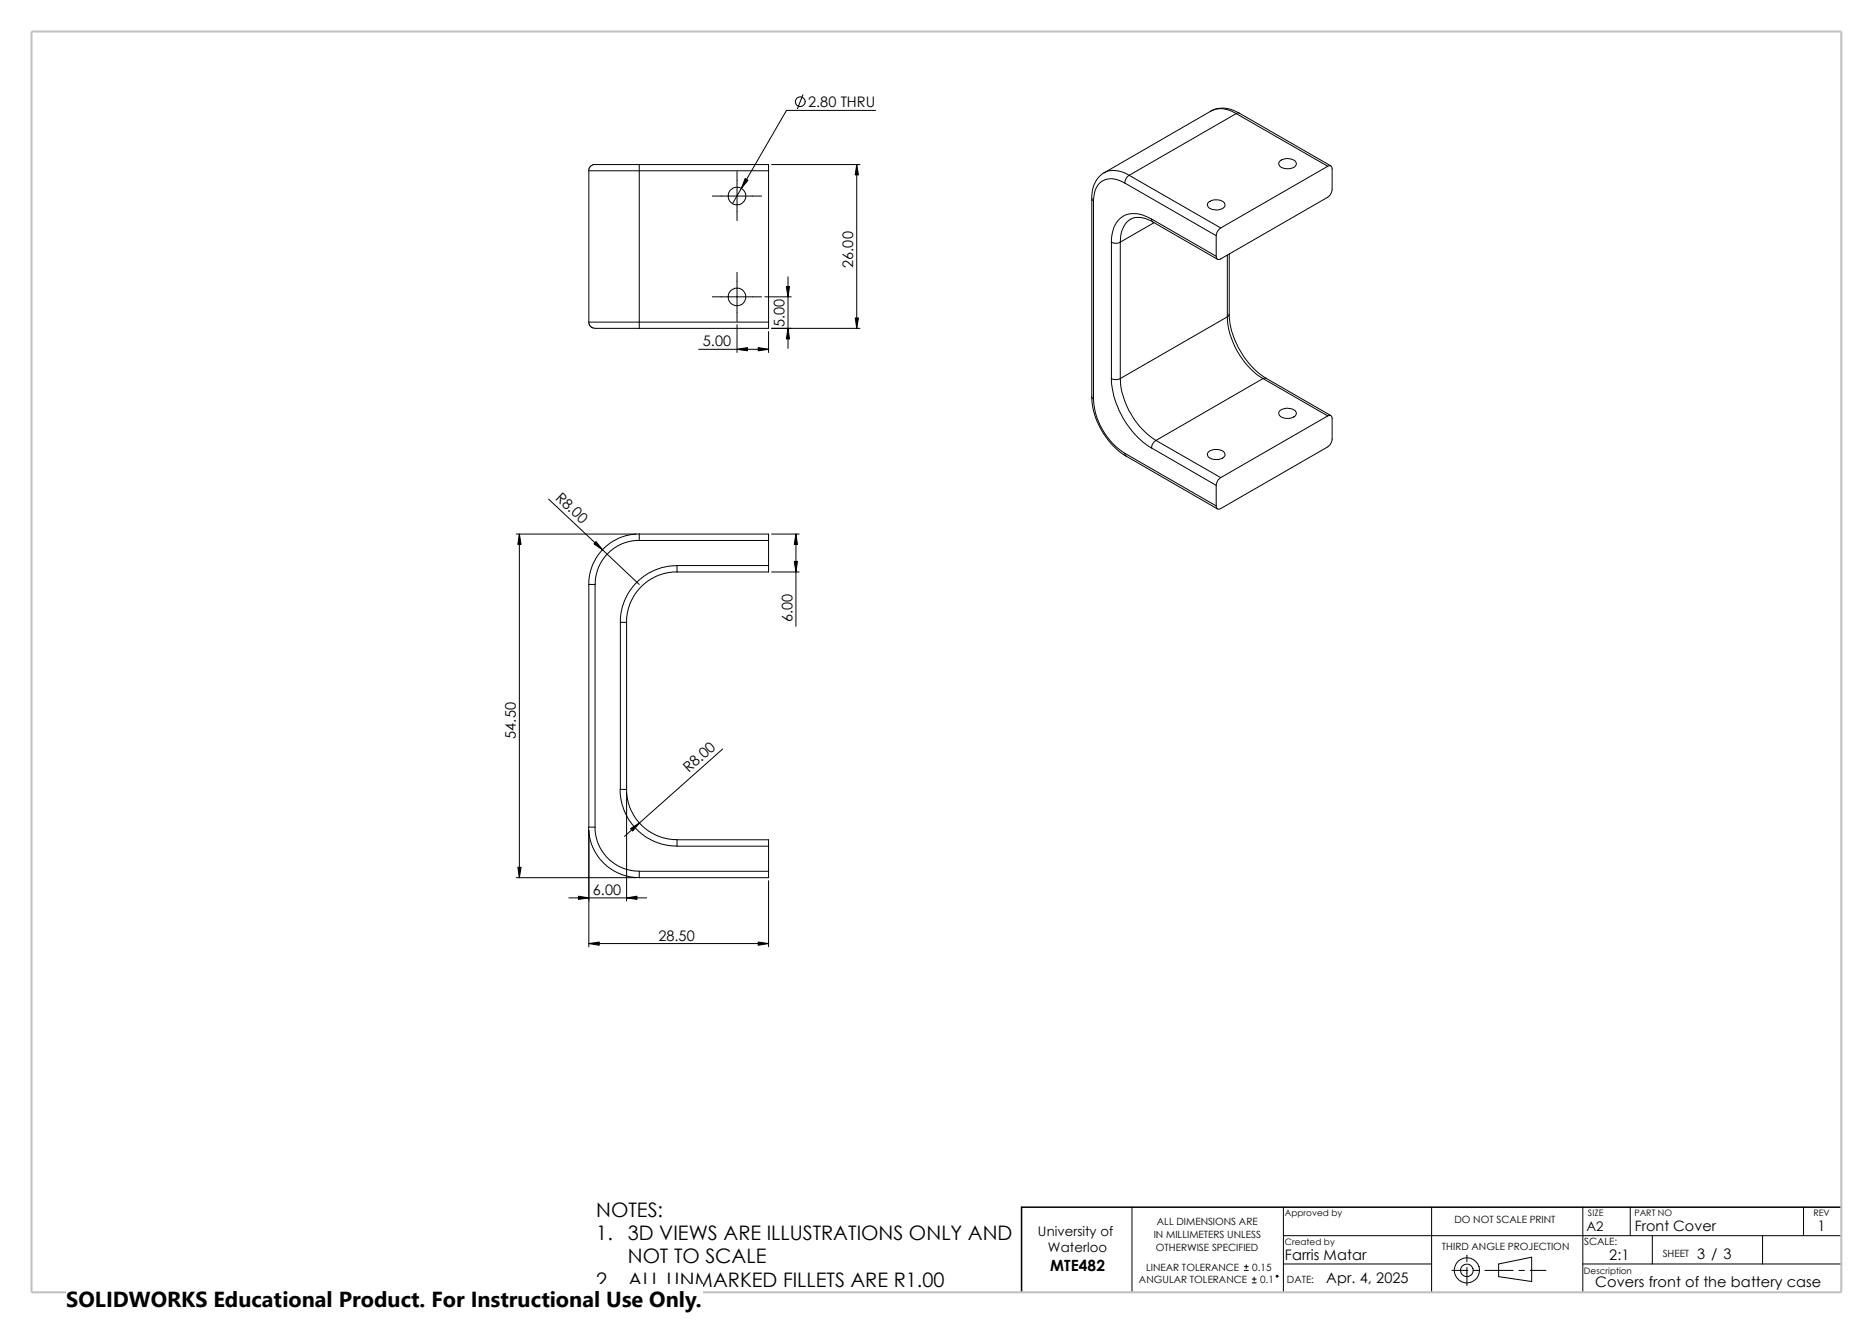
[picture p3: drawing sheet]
<svg xmlns="http://www.w3.org/2000/svg" width="420mm" height="297mm" viewBox="0 0 420 297" stroke-linecap="round" stroke-linejoin="round" font-family="sans-serif">
<g fill="none" stroke="#000" stroke-width=".22">
<path d="M132 38.3h11.3M132 38.3v34M143.3 36.9h-10.2l-.8 .5-.3 .9M143.3 36.9h29v1.4M143.3 38.3h29M143.3 38.3v34M143.3 36.9v1.4M165.3 38.5v11M172.3 38.3v34M173 36.9h19.8M180 21.3l-1.2 3.1M192.1 36.9v36.8"/>
<path d="M196.3 24.8h-19.9l-12.1 20.9M247.6 38.8a6.2 6.2 0 0 0-2.8 5.7M247.6 38.8a5.6 5.6 0 0 1 5.6 .5M253.2 39.3l20.5 11.8M253.2 39.3a2.19 2.19 0 0 0-1 1.8M271.6 24.9a5.5 5.5 0 0 1 5.6 .6M271.6 24.9l-24 13.9M271.6 24.9a6.2 6.2 0 0 1 6.3 .5M277.2 25.5l-24 13.8M277.2 25.5l20.5 11.8M277.9 25.4l-.3-.1-.4 .2M277.9 25.4l20.5 11.8"/>
<path d="M287.1 36.1a2.8 2.8 0 0 1 3.5 .3 1.05 1.05 0 0 1-1.1 1.4 2.27 2.27 0 0 1-2.7-.9v-.5zM297.7 37.3a.59 .59 0 0 1 .7-.1 .59 .59 0 0 1 .3 .7v4.6a2.38 2.38 0 0 1-1 1.7l-24 13.9a.61 .61 0 0 1-.7 .1 .61 .61 0 0 1-.3-.7M297.7 37.3l-24 13.8M159.7 44h11.1M244.8 44.5l.4 .6M244.8 44.5v44.5M245.2 45.1v44.4M249.2 54.3v30.6M249.2 54.3a2.07 2.07 0 0 0 2 0M251.2 54.3v30.6M252.2 41.1l20.5 11.8M252.2 41.1a4.6 4.6 0 0 0-5.5-.1 5.4 5.4 0 0 0-1.5 4.1"/>
<path d="M258.2 49.1l.3 .7M258.2 49.1l14.5 8.4M258.2 49.1a6.1 6.1 0 0 0-6.8-.3 6.4 6.4 0 0 0-2.2 5.5M258.5 49.8l14.5 8.4M258.5 49.8a4.9 4.9 0 0 0-5.4-.4 6.1 6.1 0 0 0-1.9 4.9M258.8 50l-7.6 4.3M271.1 45.3a2.8 2.8 0 0 1 3.5 .3 1.03 1.03 0 0 1-1.1 1.4 2.27 2.27 0 0 1-2.7-.9v-.4zM272.7 52.9v4.6M273.7 51.1a2.26 2.26 0 0 0-1 1.8M275.2 57.2v13.9M275.6 57v13.5M132 72.3h11.3"/>
<path d="M132 72.3l.3 .8 .8 .5 10.2 .1M143.3 72.3h29M143.3 72.3v1.4M156.7 78.4h15.6M159.7 66.6h11.1M165.3 61.1v11M165.3 72.8v6.3M171.5 66.6h5.9M172.3 74.4v4.7M172.3 72.3v1.4h-29M173 73.7h19.8M176.7 62.1v16"/>
<path d="M275.2 71.1l-24 13.8M275.2 71.1a17.6 17.6 0 0 0 8 13.8M275.6 70.5a18.6 18.6 0 0 0 8.3 14.4M275.6 70.5l-.4 .6M244.8 89l.4 .5M244.8 89a16.7 16.7 0 0 0 7.7 13.3M245.2 89.5a15.5 15.5 0 0 0 7 12.2M249.2 84.9a19.7 19.7 0 0 0 9 15.6M249.2 84.9a2.07 2.07 0 0 0 2 0M251.2 84.9a18 18 0 0 0 8 13.9M259.2 98.8l14.5 8.3M259.2 98.8a1.93 1.93 0 0 0-1 1.7"/>
<path d="M283.2 84.9l14.5 8.4M283.2 84.9l-24 13.9M283.9 84.9h-.7M283.9 84.9l14.5 8.3M287.1 92.1a2.8 2.8 0 0 1 3.5 .3 1.05 1.05 0 0 1-1.1 1.4 2.13 2.13 0 0 1-2.8-1.1zM297.7 93.3a.59 .59 0 0 1 .7-.1 .59 .59 0 0 1 .3 .7v4.6a2.38 2.38 0 0 1-1 1.7l-24 13.9a.61 .61 0 0 1-.7 .1 .61 .61 0 0 1-.3-.7M297.7 93.3l-24 13.8M115.8 119.8h26.8M116.5 119.8v77.1M123 112l20.3 19.1M143.3 119.8l-2.3 .2-2.3 .7-1.8 1.1-1.8 1.5-1.2 1.5-1.1 2.2-.6 2.2-.2 1.9M173 119.8h6.2"/>
<path d="M178.5 119.8v20.7M252.2 101.7l.3 .6M252.2 101.7l20.5 11.8M252.5 102.3l20.5 11.9M258.2 100.5l14.5 8.4M271.1 101.3a2.8 2.8 0 0 1 3.5 .3 1.05 1.05 0 0 1-1.1 1.4 2.27 2.27 0 0 1-2.7-.9v-.4zM272.7 108.9v4.6M273.7 107.1a2.26 2.26 0 0 0-1 1.8M132 131.1h1.4M132 131.1v54.4h1.4M133.4 131.1v54.4M139.1 139.6h1.4"/>
<path d="M139.1 139.6v37.5h1.4M140.5 139.6v37.5M143.3 121.2h29M143.3 121.2v-1.4h29v1.4M143.3 121.2l-1.6 .1-1.5 .4-1.6 .7-1.7 1.1-1.4 1.6-1.2 2-.7 2.2-.2 1.8M151.8 126.9l-2.5 .2-2.4 .7-1.5 .8-2.6 2-2 2.6-.8 1.5-.7 2.4-.2 2.5M151.8 126.9h20.5M151.8 128.3l-1.9 .1-2.2 .6-2.2 1.2-1.5 1.2-1.5 1.8-1.1 1.8-.7 2.2-.2 2.4M151.8 126.9v1.4M172.3 121.2v5.7M172.3 126.9v1.4h-20.5M173 128.3h6.2"/>
<path d="M139 177.1l.3 2.4 .7 2.4 1.4 2.5 1.8 2.1 1.7 1.3 2 1 2.4 .8 2.5 .2M140.5 177.1l.1 1.9 .6 2.1 1.2 2.2 1.2 1.6 1.8 1.5 1.8 1 2.2 .7 2.4 .3M140.5 177.8v24.3M162.1 168l-22.1 19.6M115.8 196.9h26.8M132 185.5l.2 2.4 .7 2.2 1.1 2 1.6 1.7 1.8 1.4 1.8 .9 2.2 .6 1.9 .2M132 186.3v26.1M133.4 185.5l.1 1.6 .7 2.3 .8 1.5 1.1 1.5 1.7 1.4 1.6 .8 2.1 .7 1.8 .2M143.3 195.5h29M143.3 195.5v1.4M151.8 188.4h20.5v1.4M151.8 189.8h20.5"/>
<path d="M151.8 188.4v1.4M172.3 189.8v5.7M172.3 197.6v14.8M172.3 195.5v1.4h-29M127.6 201.4h17.4M132 211.7h40.3M253.8 270.8v19.1M287.8 277.2h125.1M287.8 270.8v19.1M321 270.8v19.1M354.9 270.8v19.1M365.5 270.8v6.4"/>
<path d="M370.5 277.2v6.3M395.2 277.2v6.3M404.4 270.8v6.4M279 285h.9M279 284.1h.9M279.4 283.7v.9M280.8 287.8h.9M280.8 286.9h.9M281.2 286.5v.9M287.8 283.5h33.2M325.6 285h3.5M328.9 281.6v1.4"/>
<path d="M328.9 284.3v4.1M330.4 285h1.3M333 285h6.3M336 283.5l7.5-1.5v5.5l-7.5-1.1zM340.6 285h1.2M343.1 285h3.6M354.9 283.5h58"/>
<circle cx="179.4" cy="22.8" r="1.1"/>
<circle cx="165.3" cy="44" r="1.98"/>
<circle cx="165.3" cy="66.6" r="1.98"/>
<circle cx="286.4" cy="286.3" r=".21"/>
<circle cx="328.9" cy="285" r="1.42"/>
<circle cx="328.9" cy="285" r="2.83"/>
</g>
<path d="M412.9 270.8h-183.8v19.1" fill="none" stroke="#000" stroke-width=".34"/>
<path d="M7.1 7.1h405.8v282.8h-405.8z" fill="none" stroke="#c0c0c0" stroke-width=".47"/>
<g fill="#000" stroke="#000" stroke-width=".22">
<path d="M192.1 36.9l.4 2.3h-.7zM167.1 40l.6 .4-1.5 1.8zM165.3 78.4l2.3-.4v.7zM170 78l2.3 .4-2.3 .3zM176.3 64.3h.7l-.3 2.3zM176.7 73.7l.3 2.3h-.7zM191.8 71.3h.7l-.4 2.4zM116.5 119.8l.3 2.3h-.7zM178.5 119.8l.3 2.3h-.7zM133.6 121.5l1.5 1.9-1.9-1.4zM178.1 125.9h.7l-.3 2.4zM116.1 194.6h.7l-.3 2.3z"/>
<path d="M141.4 185.9l2-1.3-1.5 1.8zM132 211.7l2.4-.4v.7zM129.7 201l2.3 .4-2.3 .4zM140.5 201.4l2.3-.4v.8zM170 211.3l2.3 .4-2.3 .3z"/>
</g>
<path d="M14.9 288.1h142.6v8.9h-142.6z" fill="#fff"/>
<text font-size="4.9" x="14.9" y="293.3">SOLIDWORKS Educational Product. For Instructional Use Only.</text>
<g font-size="4.5">
<text x="133.7" y="273.1">NOTES:</text>
<text x="133.7" y="278.3">1.</text>
<text x="140.8" y="278.3">3D VIEWS ARE ILLUSTRATIONS ONLY AND</text>
<text x="140.8" y="283.4">NOT TO SCALE</text>
<text x="133.7" y="288.6">2.</text>
<text x="140.8" y="288.6">ALL UNMARKED FILLETS ARE R1.00</text>
</g>
<text font-size="3.5" x="235.5" y="285">MTE482</text>
<g font-size="3.3">
<text x="181.2" y="24">2.80 THRU</text>
<text x="191.3" y="60.1" transform="rotate(-90 191.3 60.1)">26.00</text>
<text x="157.6" y="77.7">5.00</text>
<text x="175.9" y="73.4" transform="rotate(-90 175.9 73.4)">5.00</text>
<text x="124.4" y="111.8" transform="rotate(43 124.4 111.8)">R8.00</text>
<text x="177.7" y="139.6" transform="rotate(-90 177.7 139.6)">6.00</text>
<text x="115.7" y="165.7" transform="rotate(-90 115.7 165.7)">54.50</text>
<text x="154.4" y="173.4" transform="rotate(-42 154.4 173.4)">R8.0</text>
<text x="132.9" y="200.7">6.00</text>
<text x="147.6" y="211">28.50</text>
<text x="407.5" y="276.1">1</text>
<text x="288.1" y="282.7">Farris Matar</text>
<text x="297.4" y="287.8">Apr. 4, 2025</text>
<text x="360.8" y="282.7">2:1</text>
<text x="380.5" y="282.3">3 / 3</text>
<text x="357.7" y="288.6">Covers front of the battery case</text>
</g>
<text font-size="3.2" x="366.6" y="276.1">Front Cover</text>
<g font-size="3">
<text x="232.7" y="277.2">University of</text>
<text x="235" y="280.9">Waterloo</text>
<text x="355.7" y="276.1">A2</text>
</g>
<g font-size="2.2">
<text x="259.4" y="274.7">ALL DIMENSIONS ARE</text>
<text x="326.1" y="274.4">DO NOT SCALE PRINT</text>
<text x="258.7" y="277.7">IN MILLIMETERS UNLESS</text>
<text x="259.2" y="280.7">OTHERWISE SPECIFIED</text>
<text x="323.3" y="280.4">THIRD ANGLE PROJECTION</text>
<text x="355.2" y="279.3">SCALE:</text>
<text x="372.8" y="282">SHEET</text>
<text x="255.4" y="287.9">ANGULAR TOLERANCE</text>
<text x="257" y="285">LINEAR TOLERANCE</text>
<text x="280.8" y="285">0.15</text>
<text x="282.6" y="287.9">0.1</text>
<text x="288.6" y="287.9">DATE:</text>
</g>
<g font-size="2">
<text x="288.1" y="272.8">Approved by</text>
<text x="356.1" y="272.7">SIZE</text>
<text x="366.5" y="272.7">PART NO</text>
<text x="406.6" y="272.7">REV</text>
<text x="288.1" y="279.2">Created by</text>
<text x="355.2" y="285.7">Description</text>
</g>
</svg>
